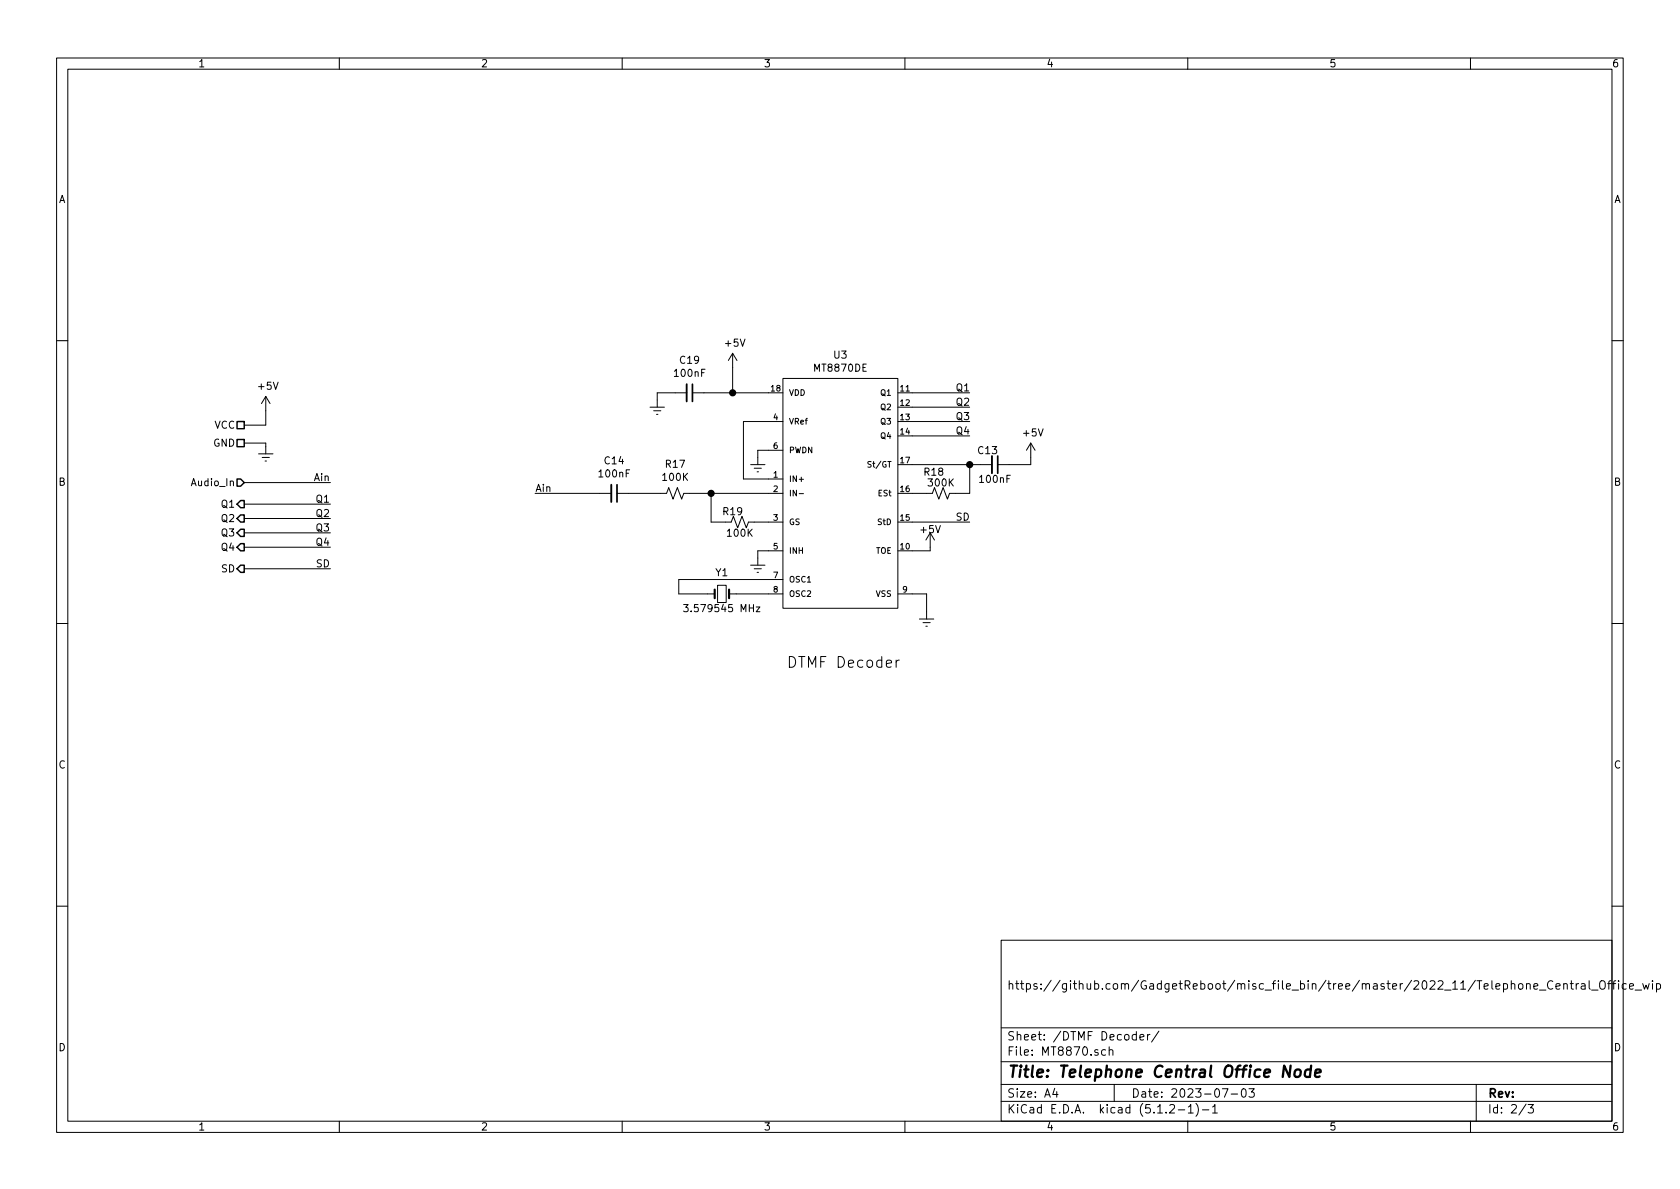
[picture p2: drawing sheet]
<svg xmlns="http://www.w3.org/2000/svg" width="297mm" height="210mm" viewBox="0 0 297 210" stroke-linecap="round" stroke-linejoin="round" font-family="sans-serif">
<g fill="none" stroke="#000" stroke-width=".18">
<path d="M10 10.3h277v189.9h-277zM12 12.2h273v186.1h-273zM60 10.3v1.9M110 10.3v1.9M160 10.3v1.9M210 10.3v1.9M260 10.3v1.9M10 60.2h2M43.2 78.4h3.8v1.9M47 70.1v5.1h-3.8M47 70.1l-.8 1.3M47 70.1l.8 1.3"/>
<path d="M114.9 72h2.6M115.6 72.6h1.2M116.1 73.3h.2M121.4 69.5h-5.2v2.5M122.4 69.5h16M129.5 62.5l-.7 1.2M129.5 62.5v7M129.5 62.5l.8 1.2M138.4 66.9h20.3v40.7h-20.3zM138.4 74.5h-7v10.2h7M138.4 79.6h-4.4v2.6M158.7 69.5h12.7"/>
<path d="M158.7 72h12.7M158.7 74.5h12.7M158.7 77.1h12.7M182.2 78.4v3.8h-5.8M182.2 78.4l-.7 1.2M182.2 78.4l.8 1.2M285 60.2h2M43.2 85.3h15.2M43.2 96.8h15.2M43.2 94.2h15.2M43.2 91.7h15.2M43.2 89.1h15.2"/>
<path d="M45.7 80.3h2.6M46.4 80.9h1.2M46.9 81.5h.2M94.6 87.2h13.5M109.1 87.2h8.8l.3-1 .8 2.1 .8-2.1 .7 2.1 .4-1.1h17.5M125.7 87.2v5.1h3.6l.4-1 .7 2 .8-2 .8 2 .3-1h6.1M132.7 82.2h2.6M132.7 99.9h2.6M133.3 82.8h1.3M133.9 83.4h.2M138.4 97.4h-4.4v2.5M141.3 87.3h.8"/>
<path d="M154 81.7h-.5a.42 .42 0 0 0 .5 .5l-.1 .4h-.5M158.7 92.3h12.7M158.7 82.2h16.7M164.5 94.2v3.2h-5.8M164.5 94.2l-.8 1.3M164.5 94.2l.7 1.3M171.4 82.2v5h-3.5l-.4 1.1-.7-2.1-.8 2.1-.8-2.1-.4 1h-6.1M10 110.3h2M43.2 100.6h15.2M120.9 106.9h.8l-.5 .5 .4 .1v.5l-.2 .2-.5-.2M126.9 103.5h1.5v3h-1.5zM128.9 105h9.5"/>
<path d="M133.3 100.6h1.3M133.7 107.3h.7l-.7 .9h.7M133.9 101.2h.2M138.4 102.5h-18.4v2.5h6.4M158.4 116.7v1.3M158.7 105h5.1v4.5M159 116.7l-.4 .1-.2 .3M162.6 109.5h2.5M163.2 110.1h1.3M163.7 110.7h.3M285 110.3h2M10 160.2h2"/>
<path d="M177 166.3h108v32h-108zM271.2 174.4l.7-.1-.1-.3-.4-.1-.2 .2 .1 .7h.5M272.2 175.1h1.1M274.5 173.6a.7 .7 0 0 0-.9 .2 .7 .7 0 0 0 .2 .9 .55 .55 0 0 0 .7 .1M275.1 174.4l.7-.1v-.3l-.5-.1-.2 .2 .1 .7h.6M276.5 174.1l.2-.2 .3 .1 .1 .9M276.5 173.9v1M277.6 173.9h.6M277.8 173.4v1.3l.4 .2M278.7 173.9v1M279.1 173.9l-.4 .3M279.6 174h.6l.1 .9"/>
<path d="M280.3 174.3l-.5 .1-.2 .2v.2l.2 .1 .5-.1M281 173.4v1.3l.2 .2M281.4 175.1h1.1M283 173.5a.5 .5 0 0 1 .6 0 .5 .5 0 0 1 .2 .4v.5a.5 .5 0 0 1-.5 .5 .5 .5 0 0 1-.5-.5v-.5zM284.3 173.9h.5M284.8 173.4l-.3 .1v.2v1.2M285 160.2h2M285.1 173.9h.6M285.7 173.4l-.4 .3v1.2M286.2 173.4v.2M286.2 173.9v1M287.5 174l-.4-.1-.3 .3 .1 .6 .2 .1 .4-.1"/>
<path d="M288.1 174.4l.7-.1-.1-.3-.4-.1-.2 .2 .1 .7h.5M289.1 175.1h1.1M290.4 173.9l.4 1 .2-.7 .3 .7 .3-1M292.2 173.4v.2M292.2 173.9v1M292.9 174l.4-.1 .3 .3-.1 .6-.2 .1-.4-.1M292.9 173.9v1.5M60 198.3v1.9M110 198.3v1.9M160 198.3v1.9M177 194.8h108M177 191.8h108"/>
<path d="M177 187.8h108M177 181.8h108M186.5 192.5l-.4 1h1M186.8 193v1M195.5 185.7l-.5-.1-.2 .3v.6l.2 .1 .5-.1M196.1 185.7h.1a.37 .37 0 0 1 .6 .1v.8M196.1 185.1v1.5M197 191.8v3M200.9 183l-.4-.1-.3 .3 .1 .6 .2 .1 .4-.1M200.9 182.4v1.5M201.5 183.4l.8-.1-.1-.3-.4-.1-.3 .2 .1 .7h.6M202.9 182.9v1"/>
<path d="M203.3 182.9l-.4 .3M204.9 182.3l-1.3 2M206.8 195.5l.2-.2h.4l.2 .2 .1 .3-.1 .2-.8 .8h.9M208.3 196.3h1.2M210 198.3v1.9M210.1 195.8l.4-.5v1.5M210.1 196.8h.9M211.5 195.1a1.71 1.71 0 0 1 0 2.3M212.6 196.3h1.1M214.4 195.8l.4-.5v1.5M214.4 196.8h.8M216.1 192.5h1l-.6 1.5"/>
<path d="M217.7 193.5h1.1M219.6 192.7l.4-.2a.94 .94 0 0 1 0 1.5 .82 .82 0 0 1-.4-1.3zM220.8 192.5h1l-.5 .6 .4 .1v.7l-.2 .1-.7-.1M260 198.3v1.9M261 191.8v6.5M269.8 195.2l-1.2 2M270.2 195.3h.9l-.5 .6 .4 .1v.7l-.2 .1-.6-.1"/>
</g>
<path d="M228.2 188.4l-.2 2-.9-2-.3 2M229.1 189.3a.54 .54 0 0 1 .5-.2 .54 .54 0 0 1 .4 .4l-.1 .6a.56 .56 0 0 1-.5 .4 .56 .56 0 0 1-.5-.4zM231.7 189.2a.68 .68 0 0 0-.9 .3l-.1 .6 .1 .2 .2 .1 .6-.1M231.8 188.4l-.2 2M232.5 189.8l1-.2v-.4h-.8l-.2 1 .2 .2 .6-.1" fill="none" stroke="#000" stroke-width=".41"/>
<path d="M126.4 104.3v1.5M128.9 104.3v1.5" fill="none" stroke="#000" stroke-width=".38"/>
<path d="M121.4 67.9v3.1M108.1 85.7v3.1M175.4 80.6v3.1" fill="none" stroke="#000" stroke-width=".33"/>
<path d="M122.4 67.9v3.1M109.1 85.7v3.1M176.4 80.6v3.1" fill="none" stroke="#000" stroke-width=".3"/>
<g fill="#000" stroke="#000" stroke-width=".25">
<circle cx="129.5" cy="69.5" r=".51"/>
<circle cx="125.7" cy="87.2" r=".51"/>
<circle cx="171.5" cy="82.2" r=".51"/>
</g>
<path d="M41.9 74.5h1.3v1.3h-1.3zM41.9 77.7h1.3v1.3h-1.3zM41.9 84.7h.6l.7 .6-.7 .7h-.6zM41.9 94.2l.6-.6h.7v1.3h-.7zM42.5 99.9h.7v1.3h-.7l-.6-.6zM42.5 96.1h.7v1.3h-.7l-.6-.6zM42.5 91.1h.7v1.2h-.7l-.6-.6zM42.5 88.5h.7v1.3h-.7l-.6-.7z" fill="none" stroke="#000" stroke-width=".25"/>
<text font-size="2.8" x="178" y="190.5">Title: Telephone Central Office Node</text>
<text font-size="2.7" x="139.1" y="118.1">DTMF Decoder</text>
<g font-size="2.1">
<text x="178" y="175">https://github.com/GadgetReboot/misc_file_bin/tree/master/2022_11/Telephone_Central_Office_wip</text>
<text x="178" y="184">Sheet: /DTMF Decoder/</text>
<text x="178" y="186.7">File: MT8870.sch</text>
<text x="178" y="196.9">KiCad E.D.A. kicad (5.1.2-1)-1</text>
<text x="178" y="194.1">Size: A4</text>
<text x="200" y="194.1">Date: 2023-07-03</text>
<text x="263" y="194.1">Rev:</text>
<text x="263" y="196.9">Id: 2/3</text>
</g>
<g font-size="1.8">
<text x="35" y="11.9">1</text>
<text x="85" y="11.9">2</text>
<text x="135" y="11.9">3</text>
<text x="185" y="11.9">4</text>
<text x="235" y="11.9">5</text>
<text x="285" y="11.9">6</text>
<text x="10.4" y="35.9">A</text>
<text x="285.4" y="35.9">A</text>
<text x="120.3" y="64.3">C19</text>
<text x="128.3" y="61.3">+5V</text>
<text x="144.1" y="65.7">MT8870DE</text>
<text x="147.5" y="63.4">U3</text>
<text x="45.8" y="68.9">+5V</text>
<text x="119.4" y="66.6">100nF</text>
<text x="168.9" y="69.2">Q1</text>
<text x="168.9" y="71.7">Q2</text>
<text x="37.9" y="75.8">VCC</text>
<text x="168.9" y="74.3">Q3</text>
<text x="168.9" y="76.8">Q4</text>
<text x="181" y="77.2">+5V</text>
<text x="37.7" y="79">GND</text>
<text x="107" y="82.1">C14</text>
<text x="117.8" y="82.7">R17</text>
<text x="173" y="80.3">C13</text>
<text x="10.4" y="85.9">B</text>
<text x="34.1" y="86">Audio_In</text>
<text x="39.3" y="89.8">Q1</text>
<text x="55.6" y="85.1">Ain</text>
<text x="56.1" y="88.9">Q1</text>
<text x="94.6" y="87">Ain</text>
<text x="106" y="84.4">100nF</text>
<text x="117.3" y="85">100K</text>
<text x="163.5" y="84.1">R18</text>
<text x="164.3" y="86">300K</text>
<text x="173.4" y="85.4">100nF</text>
<text x="285.4" y="85.9">B</text>
<text x="39.3" y="94.9">Q3</text>
<text x="39.3" y="92.3">Q2</text>
<text x="56.1" y="94">Q3</text>
<text x="56.1" y="91.4">Q2</text>
<text x="127.9" y="91.1">R19</text>
<text x="128.7" y="94.9">100K</text>
<text x="162.9" y="94.3">+5V</text>
<text x="168.9" y="92.1">SD</text>
<text x="39.2" y="101.2">SD</text>
<text x="39.3" y="97.4">Q4</text>
<text x="56" y="100.3">SD</text>
<text x="56.1" y="96.5">Q4</text>
<text x="126.6" y="101.9">Y1</text>
<text x="121.9" y="108.2">3.579545 MHz</text>
<text x="10.4" y="135.9">C</text>
<text x="285.4" y="135.9">C</text>
<text x="10.4" y="185.9">D</text>
<text x="285.4" y="185.9">D</text>
<text x="35" y="199.9">1</text>
<text x="85" y="199.9">2</text>
<text x="135" y="199.9">3</text>
<text x="185" y="199.9">4</text>
<text x="235" y="199.9">5</text>
<text x="285" y="199.9">6</text>
</g>
<g font-size="1.4">
<text x="136.4" y="69.2">18</text>
<text x="139.4" y="70">VDD</text>
<text x="155.9" y="70">Q1</text>
<text x="159.2" y="69.2">11</text>
<text x="159.2" y="71.7">12</text>
<text x="136.8" y="74.3">4</text>
<text x="139.4" y="75.1">VRef</text>
<text x="155.9" y="72.5">Q2</text>
<text x="155.9" y="75.1">Q3</text>
<text x="155.9" y="77.6">Q4</text>
<text x="159.2" y="74.3">13</text>
<text x="159.2" y="76.8">14</text>
<text x="136.8" y="79.4">6</text>
<text x="139.4" y="80.1">PWDN</text>
<text x="153.9" y="82.7">St/GT</text>
<text x="159.2" y="81.9">17</text>
<text x="136.8" y="84.4">1</text>
<text x="136.8" y="87">2</text>
<text x="139.4" y="85.2">IN+</text>
<text x="139.4" y="87.8">IN-</text>
<text x="155.4" y="87.8">ESt</text>
<text x="159.2" y="87">16</text>
<text x="136.8" y="92.1">3</text>
<text x="139.4" y="92.8">GS</text>
<text x="155.3" y="92.8">StD</text>
<text x="159.2" y="92.1">15</text>
<text x="136.8" y="97.1">5</text>
<text x="139.4" y="97.9">INH</text>
<text x="154.8" y="97.9">TOE</text>
<text x="159.2" y="97.1">10</text>
<text x="136.8" y="102.2">7</text>
<text x="136.8" y="104.8">8</text>
<text x="139.4" y="103">OSC1</text>
<text x="139.4" y="105.5">OSC2</text>
<text x="154.9" y="105.5">VSS</text>
<text x="159.6" y="104.8">9</text>
</g>
</svg>
